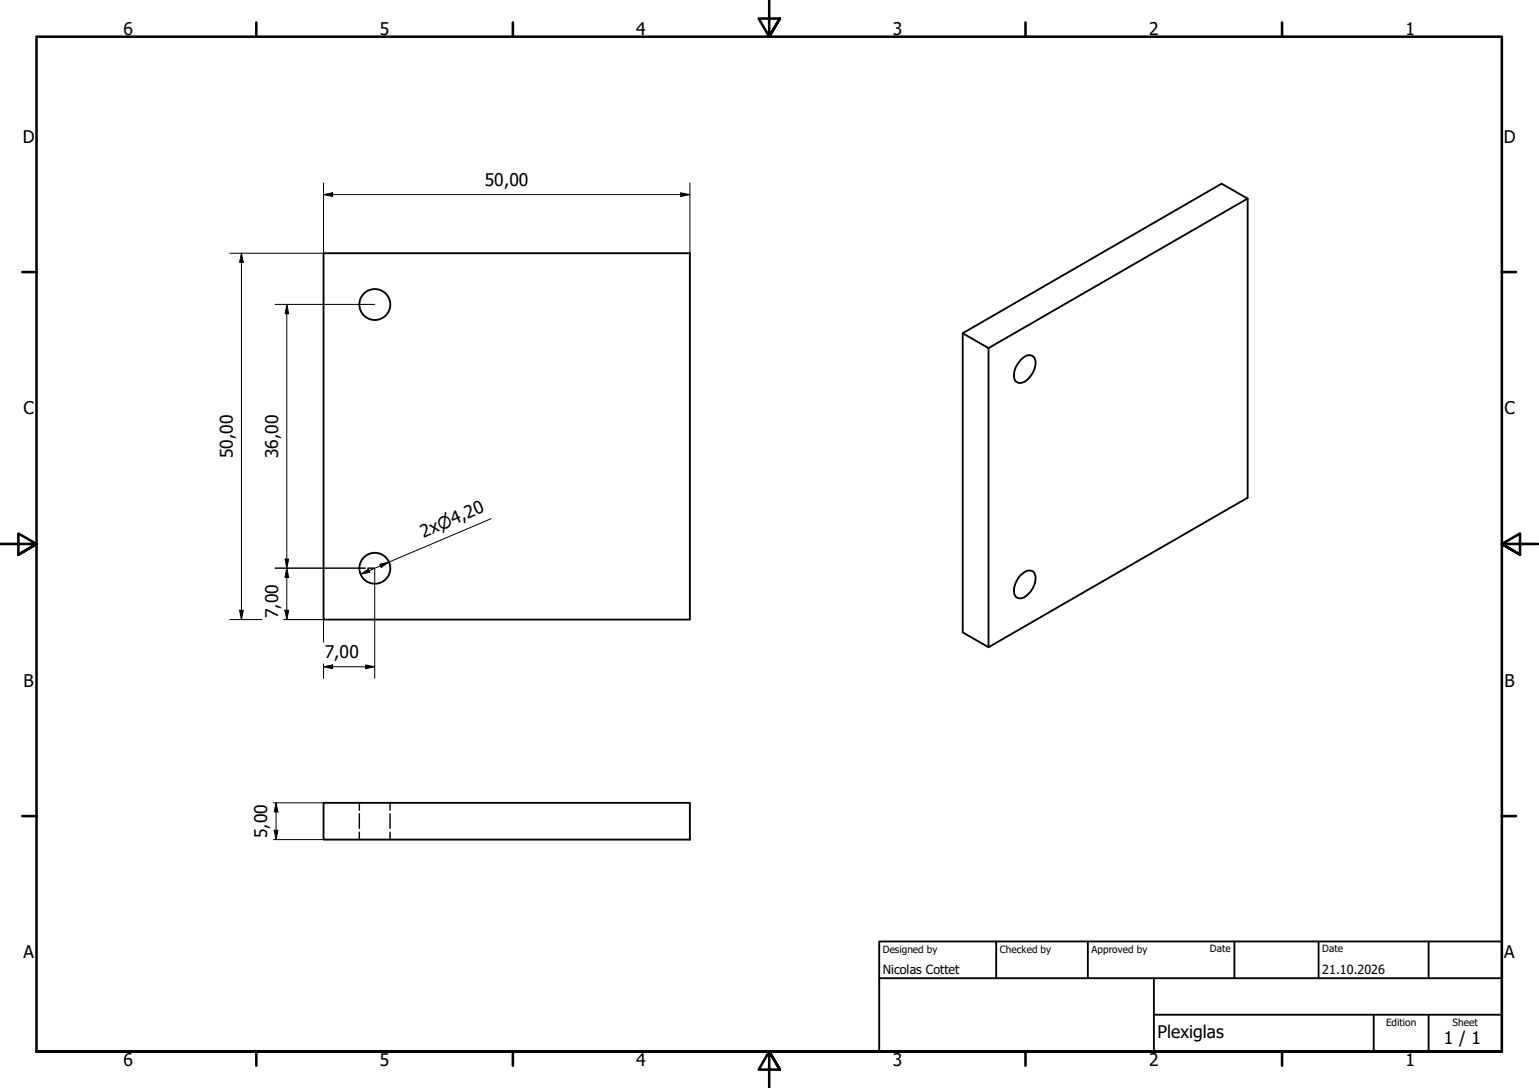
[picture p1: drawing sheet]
<svg xmlns="http://www.w3.org/2000/svg" width="420mm" height="297mm" viewBox="0 0 420 297" stroke-linecap="round" stroke-linejoin="round" font-family="sans-serif">
<!-- layer: Visible (ISO) -->
<g fill="none" stroke="#000" stroke-width=".51">
<path d="M340.6 54.2v81.7l-70.7 40.8-7.1-4.1v-81.6M88.3 69.1h100v100h-100zM269.9 95l70.7-40.8-7.1-4-70.7 40.8 7.1 4v81.7M278.7 98.2a2.33 2.33 0 0 1 3.7-.5 5.7 5.7 0 0 1-3.7 6.9 1.72 1.72 0 0 1-1.9-2.1 6.3 6.3 0 0 1 1.9-4.3zM278.7 157a2.73 2.73 0 0 1 3.2-1.1 3.1 3.1 0 0 1 .5 3.6 6 6 0 0 1-3.7 3.9 1.72 1.72 0 0 1-1.9-2.1 6.6 6.6 0 0 1 1.9-4.3zM88.3 219.2h100v10h-100z"/>
<circle cx="102.3" cy="83.1" r="4.2"/>
<circle cx="102.3" cy="155.1" r="4.2"/>
</g>
<!-- layer: Hidden (ISO) -->
<path d="M98.1 219.2v2M106.5 219.2v2M98.1 222.2v4M98.1 227.2v2M106.5 222.2v4M106.5 227.2v2" fill="none" stroke="#000" stroke-width=".38"/>
<!-- layer: Border (ISO) -->
<g fill="none" stroke="#000" stroke-width=".7">
<path d="M70 6.1v3.9M140 6.1v3.9M210 0v10l-2.9-4.9h5.8l-2.9 4.9 2.9-4.9M280 6.1v3.9M350 6.1v3.9M6.1 74.3h3.9M410 74.3h3.9M0 148.5h10l-5-2.8v5.7l5-2.9-5 2.9M420 148.5h-10l5-2.8v5.7l-5-2.9 5 2.9M6.1 222.8h3.9M410 222.8h3.9M10 287.1v-277.1h400v277.1h-400h400"/>
<path d="M70 287.1v3.8M140 287.1v3.8M212.9 292l-2.9-4.9 2.9 4.9h-5.8l2.9-4.9v9.9M280 287.1v3.8M350 287.1v3.8"/>
</g>
<!-- layer: Title (ISO) -->
<path d="M240 257h170v30.1h-170zM272 257v10.1M297 257v10.1M337 257v10.1M360 257v10.1M390 257v10.1M240 267.1h170M315 277h95M315 267.1v20M375 277v10.1M390 277v10.1" fill="none" stroke="#000" stroke-width=".51"/>
<!-- layer: Dimension (ISO) -->
<g fill="none" stroke="#000" stroke-width=".27">
<path d="M88.3 53.1l2.5-.5v1zM88.3 50v19.1h-25.6M88.3 53.1h100M185.8 52.6l2.5 .5-2.5 .5zM188.3 50v19.1M65.9 69.1l.5 2.5h-1zM65.9 69.1v100M75.1 83.1h27.2M78.3 83.1l.5 2.5h-.9zM78.3 83.1v86M75.1 155.1h24.7M77.9 152.6h.9l-.5 2.5z"/>
<path d="M78.3 155.1l.5 2.6h-1zM98.4 156.8l2.2-1.4 .4 .9zM100.4 155.1h1.9v30.1M103.7 154l2.5-.5-2.1 1.4zM134.1 141.6l-35.7 15.2M62.7 169.1h8.9M65.4 166.6h1l-.5 2.5zM77.5 169.1h10.8v6.2M77.8 166.6h1l-.5 2.5zM88.3 182l2.5-.5v1zM88.3 181.3v3.9M88.3 182h14"/>
<path d="M99.8 181.5l2.5 .5-2.5 .5zM74.6 219.2h13.7M75.4 219.2l.5 2.5h-1zM75.4 219.2v10M74.6 229.2h13.7M74.9 226.7h1l-.5 2.5z"/>
</g>
<g fill="#000">
<path d="M88.3 53.1l2.5-.5v1zM185.8 52.6l2.5 .5-2.5 .5zM65.9 69.1l.5 2.5h-1zM78.3 83.1l.5 2.5h-.9zM77.9 152.6h.9l-.5 2.5zM78.3 155.1l.5 2.6h-1zM98.4 156.8l2.2-1.4 .4 .9zM103.7 154l2.5-.5-2.1 1.4zM65.4 166.6h1l-.5 2.5zM77.8 166.6h1l-.5 2.5zM88.3 182l2.5-.5v1zM99.8 181.5l2.5 .5-2.5 .5z"/>
<path d="M74.9 226.7h1l-.5 2.5zM75.4 219.2l.5 2.5h-1z"/>
</g>
<g font-size="4.8">
<text x="33.7" y="9.6">6</text>
<text x="103.7" y="9.6">5</text>
<text x="173.7" y="9.6">4</text>
<text x="243.7" y="9.6">3</text>
<text x="313.7" y="9.6">2</text>
<text x="383.7" y="9.6">1</text>
<text x="6.2" y="38.9">D</text>
<text x="410.5" y="38.9">D</text>
<text x="132.3" y="50.7">50,00</text>
<text x="6.4" y="113.1">C</text>
<text x="410.7" y="113.1">C</text>
<text x="63.6" y="125.1" transform="rotate(-90 63.6 125.1)">50,00</text>
<text x="75.9" y="125.1" transform="rotate(-90 75.9 125.1)">36,00</text>
<text x="115.6" y="146.9" transform="rotate(-23 115.6 146.9)">2x⌀4,20</text>
<text x="75.9" y="168.8" transform="rotate(-90 75.9 168.8)">7,00</text>
<text x="88.6" y="179.6">7,00</text>
<text x="6.4" y="187.4">B</text>
<text x="410.7" y="187.4">B</text>
<text x="73" y="228.8" transform="rotate(-90 73 228.8)">5,00</text>
<text x="6.4" y="261.7">A</text>
<text x="410.7" y="261.7">A</text>
<text x="316" y="283.4">Plexiglas</text>
<text x="394.2" y="285">1 / 1</text>
<text x="33.7" y="290.9">6</text>
<text x="103.7" y="290.9">5</text>
<text x="173.7" y="290.9">4</text>
<text x="243.7" y="290.9">3</text>
<text x="313.7" y="290.9">2</text>
<text x="383.7" y="290.9">1</text>
</g>
<g font-size="3.4">
<text x="241" y="266">Nicolas Cottet</text>
<text x="361" y="266">21.10.2026</text>
</g>
<g font-size="2.7">
<text x="241" y="260.1">Designed by</text>
<text x="273" y="260.1">Checked by</text>
<text x="298" y="260.1">Approved by</text>
<text x="330.3" y="260">Date</text>
<text x="361" y="260">Date</text>
<text x="378.4" y="280.1">Edition</text>
<text x="396.6" y="280.1">Sheet</text>
</g>
</svg>
